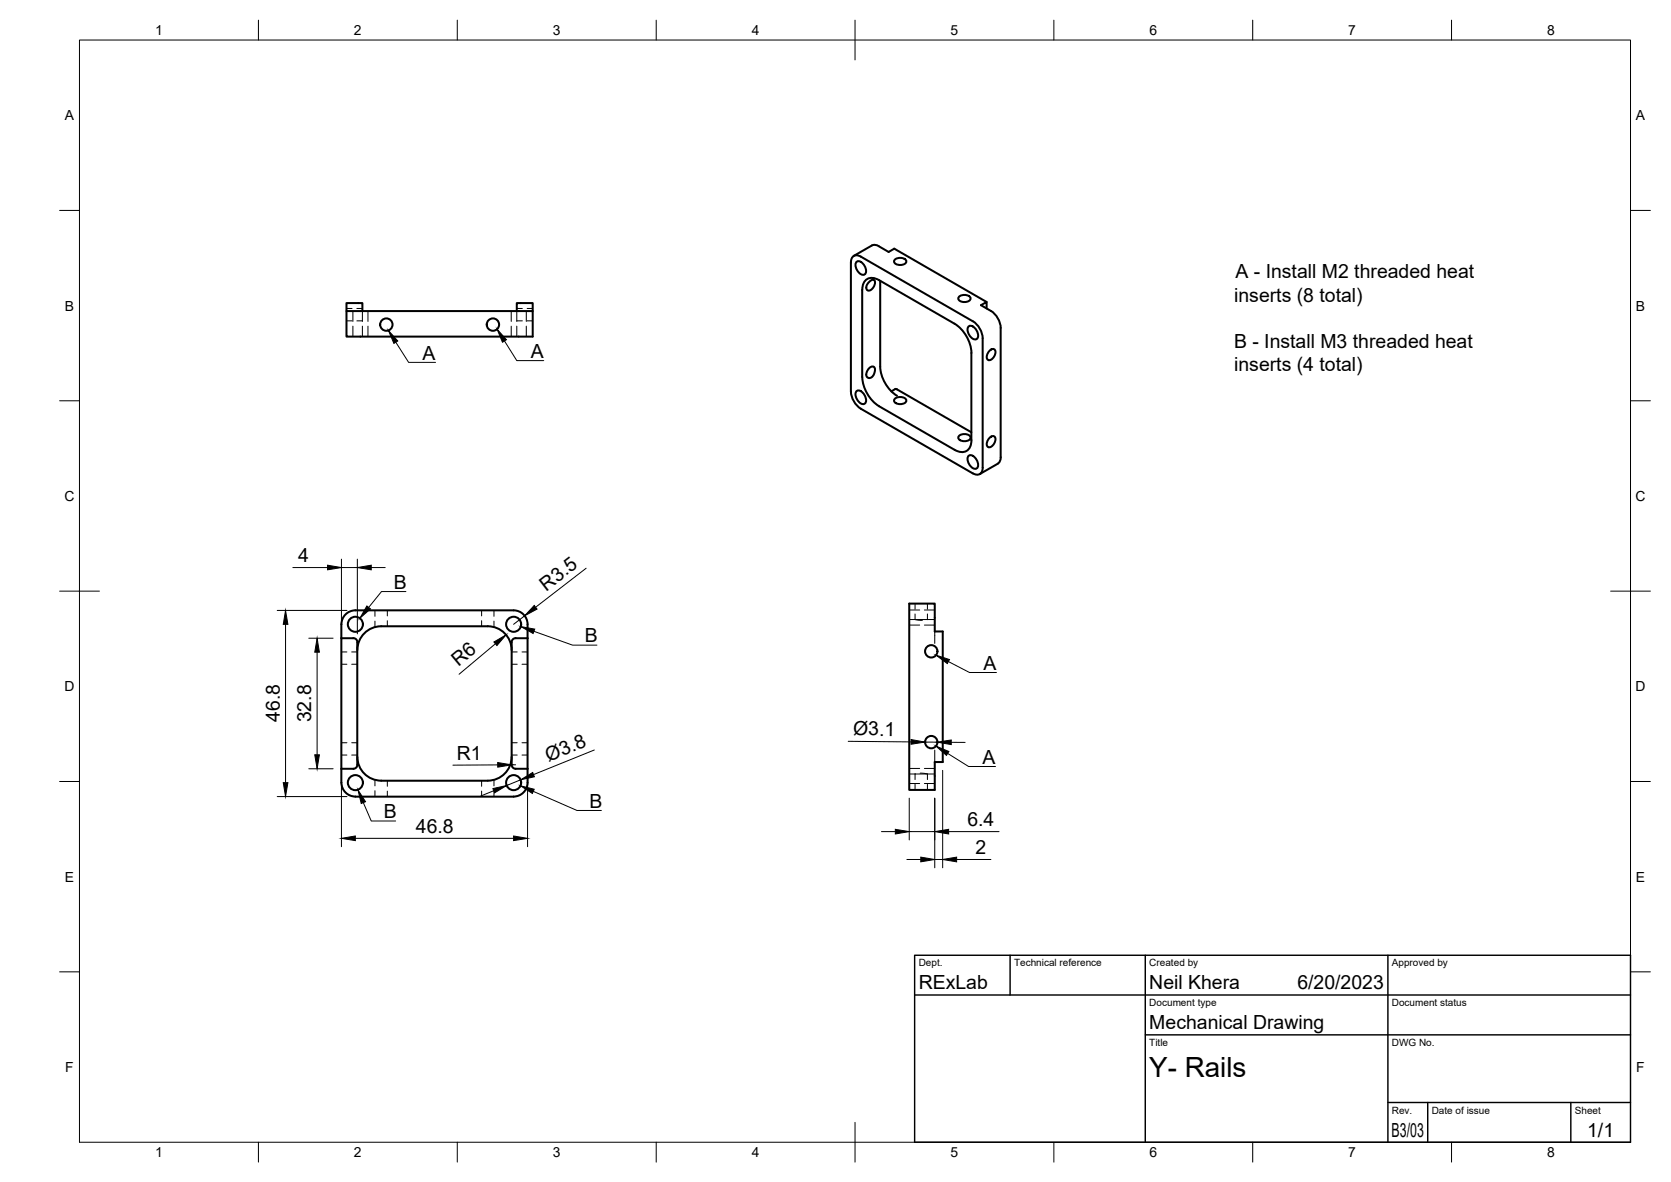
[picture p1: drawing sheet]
<svg xmlns="http://www.w3.org/2000/svg" width="420mm" height="297mm" viewBox="0 0 420 297" stroke-linecap="round" stroke-linejoin="round" font-family="sans-serif">
<!-- layer: Hidden -->
<g fill="none" stroke="#000" stroke-width=".25">
<path d="M87.1 77.5h1.4M88.7 78.2v2.6M89.7 77.5h1.4M91.1 78.2v2.6M92.5 78.2v2.6M128.5 78.2v2.6M129.9 78.2v2.6M129.9 77.5h1.4M132.3 78.2v2.6M132.5 77.5h1.4M87.1 80.6h1.4M88.7 82v2.6"/>
<path d="M89.7 80.6h1.4M91.1 82v2.6M92.5 82v2.6M128.5 82v2.6M129.9 82v2.6M129.9 80.6h1.4M132.3 82v2.6M132.5 80.6h1.4M94.3 153.4v1.5M94.3 156.1v1.5M97.4 153.4v1.4M97.4 156v1.4"/>
<path d="M121.1 153.4v1.4M121.1 156v1.4M124.2 153.4v1.5M124.2 156.1v1.5M228.6 155.7l3.3 .2M228.6 157.1h2.6M228.6 153.3h2.6M230.1 154.3v1.4h3.1v-1.4M230.1 151.7v1.4M232.4 157.1h2.6M232.4 153.3h2.6M233.2 151.7v1.4"/>
<path d="M235 158.7v3M235 155.7h-1.9M85.8 166.9h1.4M85.8 163.8h1.4M88.4 166.9h1.4M88.4 163.8h1.4M128.7 166.9h1.3M128.7 163.8h1.3M131.3 166.9h1.4M131.3 163.8h1.4M85.8 189.7h1.4M85.8 186.7h1.4"/>
<path d="M88.4 189.7h1.4M88.4 186.7h1.4M94.3 196v1.5M94.3 198.7v1.5M97.4 196.2v1.4M97.4 198.8v1.4M121.1 196.2v1.4M121.1 198.8v1.4M124.2 196v1.5M124.2 198.7v1.5M128.7 189.7h1.3M128.7 186.7h1.3"/>
<path d="M131.3 189.7h1.4M131.3 186.7h1.4M228.6 194.5h6.4M228.6 196.9h2.6M228.6 193.1h2.6M230.1 197.1v1.4M230.2 194.5l-.1 1.4M231.4 194.3l1.8 .2v1.4M232.4 196.9h2.6M232.4 193.1h2.6M233.2 197.1v1.4M235 188.5v3"/>
</g>
<!-- layer: Visible -->
<g fill="none" stroke="#000" stroke-width=".51">
<path d="M87.1 78.2v6.4h46.8v-6.4h-46.8v-2h4v2M129.9 78.2v-2h4v2M215.4 65.8a1.69 1.69 0 0 1 2.2 1.4 1.08 1.08 0 0 1 .2 1.2 1.08 1.08 0 0 1-.9 .7 2.5 2.5 0 0 1-1.5-3.3zM218.4 70.9l.9-.6h.3l.3 .2a1.86 1.86 0 0 1-1.6 2.5 .92 .92 0 0 1-.4-1.1zM219.2 61.7l-4.5 2.6M219.2 61.7l.6-.2 .8 .2 2.8 1.6 1.5-.8 23.2 13.4M221 70.4l19 11a9.4 9.4 0 0 1 4.3 7.3M221.1 70.4a2.58 2.58 0 0 0-3-.3 2.58 2.58 0 0 0-1.3 2.8v21.8a9.5 9.5 0 0 0 4.3 7.4M221.3 70.6v21.5M225 65.3a2.02 2.02 0 0 1 2.9 .3 1.34 1.34 0 0 1-1.8 1 .94 .94 0 0 1-1-.3 .94 .94 0 0 1-.1-1zM241.1 74.6a2.02 2.02 0 0 1 2.9 .3 1.34 1.34 0 0 1-1.7 1 .94 .94 0 0 1-1-.3 .94 .94 0 0 1-.2-1zM248.1 77.5v-1.6l-1.4 .8a7.7 7.7 0 0 1 4.4 3.6l.5 2.1v32.5l-.1 .8-.6 .8"/>
<path d="M215.4 98.3a1.69 1.69 0 0 1 2.2 1.4 1.08 1.08 0 0 1 .2 1.2 1.08 1.08 0 0 1-.9 .7 2.5 2.5 0 0 1-1.5-3.3zM220 92.9a.67 .67 0 0 0-.3-.7 .67 .67 0 0 0-.8 0 1.8 1.8 0 0 0-.9 2.5l.4 .3 .9-.3 .5-.8 .2-1M221.3 92.1a9.4 9.4 0 0 0 4.3 7.4M225.6 97.9l18.6 10.7M225.6 97.8h-.5l-1 .5M243.5 82a1.69 1.69 0 0 1 2.3 1.5 1.08 1.08 0 0 1 .2 1.1 1.08 1.08 0 0 1-1 .7 2.5 2.5 0 0 1-1.5-3.3zM244.2 88.7v21.9M247.1 85v32.5a1.51 1.51 0 0 1-.7 1.6 1.51 1.51 0 0 1-1.8-.1M247.1 85a5.5 5.5 0 0 0-2.5-4.3l-28.2-16.2a1.51 1.51 0 0 0-1.7-.2 1.51 1.51 0 0 0-.7 1.6v32.5a5.5 5.5 0 0 0 2.4 4.3l28.2 16.3M248.9 88.1a.8 .8 0 0 1 1.4 0 2.02 2.02 0 0 1-1.7 2.4 1.34 1.34 0 0 1 0-2zM221 102.1l19 10.9a2.58 2.58 0 0 0 3 .3 2.58 2.58 0 0 0 1.3-2.7M225 100.3a2.02 2.02 0 0 1 2.9 .2 1.34 1.34 0 0 1-1.8 1.1 .94 .94 0 0 1-1-.3 .94 .94 0 0 1-.1-1z"/>
<path d="M241.1 109.6a2.02 2.02 0 0 1 2.9 .2 1.34 1.34 0 0 1-1.7 1.1 .94 .94 0 0 1-1-.3 .94 .94 0 0 1-.2-1zM243.5 114.6a1.69 1.69 0 0 1 2.3 1.4 1.08 1.08 0 0 1 .2 1.1 1.08 1.08 0 0 1-1 .7 2.5 2.5 0 0 1-1.5-3.2zM248.9 110a.8 .8 0 0 1 1.4 0 2.02 2.02 0 0 1-1.7 2.4 1.34 1.34 0 0 1 0-2.1zM250.9 116.5l-4.5 2.6M85.8 156.9v39.8M129.1 153.4h-39.7a3.5 3.5 0 0 0-3.5 3.5M129.1 153.4a3.5 3.5 0 0 1 3.6 3.5v39.8a3.5 3.5 0 0 1-3.6 3.5M228.6 151.7h6.4v7h2v32.8h-2v7h-6.4zM85.8 160.4h3a1.01 1.01 0 0 1 1.1 1l-.1 30.8M89.9 163.4a6 6 0 0 1 6-6h26.7a6 6 0 0 1 6.1 6M129.6 160.4h3.1M129.7 160.4a1.01 1.01 0 0 0-1 1v30.8"/>
<path d="M85.9 196.7a3.5 3.5 0 0 0 3.5 3.5h39.7M89.9 190.2a6 6 0 0 0 5.9 6h26.9a6 6 0 0 0 6-6M89.9 192.2a1.01 1.01 0 0 1-1.1 1h-3M128.7 192.2a1.01 1.01 0 0 0 1 1M129.6 193.2h3.1"/>
<circle cx="97.1" cy="81.6" r="1.56"/>
<circle cx="123.9" cy="81.6" r="1.56"/>
<circle cx="89.4" cy="156.9" r="1.89"/>
<circle cx="129.1" cy="156.9" r="1.89"/>
<circle cx="234.2" cy="163.7" r="1.56"/>
<circle cx="89.4" cy="196.7" r="1.89"/>
<circle cx="129.1" cy="196.7" r="1.89"/>
<circle cx="234.2" cy="186.5" r="1.56"/>
</g>
<!-- layer: BORDER -->
<g fill="none" stroke="#000" stroke-width=".25">
<path d="M20 10.1h390v276.9h-390zM65 5.1v5M115 5.1v5M165 5.1v5M215 5.1v10M265 5.1v5M315 5.1v5M365 5.1v5M15 52.9h5M410 52.9h5M15 100.7h5M410 100.7h5"/>
<path d="M15 148.6h10M405 148.6h10M15 196.4h5M410 196.4h5M15 244.2h5M410 244.2h5M65 287v5M115 287v5M165 287v5M215 282.1v9.9M265 287v5M315 287v5"/>
<path d="M365 287v5"/>
</g>
<!-- layer: TITLEBLOCK -->
<path d="M230 240.1h180v46.9h-180zM230 250h180M254 240.1v9.9M288 240.1v46.9M349 240.1v46.9M288 260.1h122M349 277.1h61M359 277.1v9.9M395 277.1v9.9" fill="none" stroke="#000" stroke-width=".36"/>
<!-- layer: Leaders -->
<path d="M97.7 83l2.3 2.7-1 .6zM125 82.7l2.3 2.7-1 .6zM92.2 152.3l1 .7-2.7 2.4zM131 157.5l3.5 .6-.5 1.1zM235.4 164.6l3.3 1.1-.5 1.1zM130.9 197.5l3.4 .8-.4 1.1zM235.3 187.5l3.3 1.4-.6 .9zM90 198.5l1.9 3-1.1 .4z" fill="#000" stroke="#000" stroke-width=".25"/>
<path d="M99.5 86l3.2 5.1h6.8M126.9 85.7l3 4.9h6.8M102.1 148.7h-6.2l-3.2 4M134.3 158.7l9.7 3.4h6.1M238.5 166.3l5.3 2.7h6.7M134.1 198.9l11 4.8h6.1M238.3 189.3l5.2 3.3h6.8M91.4 201.7l1.9 4.6h6.2" fill="none" stroke="#000" stroke-width=".25"/>
<!-- layer: FD_Dimensions -->
<g fill="none" stroke="#000" stroke-width=".25">
<path d="M69.7 153.4h17.5M71.8 156.9v39.8M73.6 142.6h8.8M85.9 140.5v17.8M85.9 142.6h4M89.9 140.5v18.8M93.3 142.6h3.6M131.9 154.8l-2.8 2.1M147.4 142.8l-12.7 9.8M77.6 160.4h6.2M79.7 163.9v25.8M124.6 161.8l-9.2 7.6"/>
<path d="M77.6 193.2h6.2M85.9 195.3v17.5M124.1 198.7l-3.2 1.3M125.1 192.2l-11.2 .1M128.7 192.2h.9M130.9 196l-3.5 1.4M132.7 195.3v17.5M149.4 188.5l-15.2 6.2M213.3 186.3l15.8 .1M232.6 186.5h3.1M237 193.6v24.5M239.2 186.5l3.5 .1"/>
<path d="M69.7 200.2h17.5M89.3 210.7h39.8M221.6 209h3.5M228 216h3.5M228.6 200.6v10.5M228.6 209h6.4M235 200.6v17.5M235 216h2M238.5 209h12.7M240.5 216h8.7"/>
</g>
<g fill="#000" stroke="#000" stroke-width=".25">
<path d="M71.8 153.4l.6 3.5h-1.2zM82.4 142l3.5 .6-3.5 .6zM89.9 142.6l3.4-.6v1.2zM134.3 152.2l.7 .9-3.1 1.7zM79.7 160.4l.6 3.5h-1.2zM124.2 161.3l3.1-1.8-2.4 2.7zM71.2 196.7h1.2l-.6 3.5zM79.1 189.7h1.2l-.6 3.5zM123.9 198.2l3.5-.8-3 1.8zM125.1 191.6l3.6 .6-3.5 .6zM130.9 196l3-1.9 .5 1.1zM229.1 185.9l3.5 .6-3.5 .5z"/>
<path d="M235.7 186.5l3.5-.5v1.1zM85.9 210.7l3.4-.6v1.2zM129.1 210.1l3.6 .6-3.6 .6zM225.1 208.4l3.5 .6-3.5 .6zM231.5 215.4l3.5 .6-3.5 .6zM235 209l3.5-.6v1.2zM237 216l3.5-.6v1.2z"/>
</g>
<text font-size="7" x="289" y="270.6">Y- Rails</text>
<g font-size="4.9">
<text x="310.6" y="69.9">A - Install M2 threaded heat</text>
<text x="310.3" y="75.8">inserts (8 total)</text>
<text x="133.4" y="89.9">A</text>
<text x="310.3" y="87.5">B - Install M3 threaded heat</text>
<text x="106.3" y="90.4">A</text>
<text x="310.3" y="93.4">inserts (4 total)</text>
<text x="75" y="141.2">4</text>
<text x="99.1" y="148">B</text>
<text x="137.4" y="148.7" transform="rotate(-38 137.4 148.7)">R3.5</text>
<text x="147.1" y="161.4">B</text>
<text x="115.3" y="167.7" transform="rotate(-40 115.3 167.7)">R6</text>
<text x="247.3" y="168.3">A</text>
<text x="70.3" y="181.5" transform="rotate(-90 70.3 181.5)">46.8</text>
<text x="78.3" y="181.6" transform="rotate(-90 78.3 181.6)">32.8</text>
<text x="214.5" y="184.8" transform="rotate(1 214.5 184.8)">Ø3.1</text>
<text x="114.9" y="190.9">R1</text>
<text x="137.9" y="191.5" transform="rotate(-22 137.9 191.5)">Ø3.8</text>
<text x="247.1" y="191.9">A</text>
<text x="148.2" y="203">B</text>
<text x="96.5" y="205.6">B</text>
<text x="104.6" y="209.2">46.8</text>
<text x="243.2" y="207.5">6.4</text>
<text x="245.3" y="214.6">2</text>
<text x="231" y="248.5">RExLab</text>
<text x="289" y="248.5">Neil Khera</text>
<text x="326.2" y="248.5">6/20/2023</text>
<text x="289" y="258.6">Mechanical Drawing</text>
<text x="349.9" y="285.7">B3/03</text>
<text x="399.1" y="285.7">1/1</text>
</g>
<g font-size="3.5">
<text x="39" y="8.8">1</text>
<text x="89" y="8.8">2</text>
<text x="139" y="8.8">3</text>
<text x="189" y="8.8">4</text>
<text x="239" y="8.8">5</text>
<text x="289" y="8.8">6</text>
<text x="339" y="8.8">7</text>
<text x="389" y="8.8">8</text>
<text x="16.3" y="30.2">A</text>
<text x="411.3" y="30.2">A</text>
<text x="16.3" y="78">B</text>
<text x="411.3" y="78">B</text>
<text x="16.2" y="125.9">C</text>
<text x="411.2" y="125.9">C</text>
<text x="16.2" y="173.7">D</text>
<text x="411.2" y="173.7">D</text>
<text x="16.3" y="221.6">E</text>
<text x="411.3" y="221.6">E</text>
<text x="16.4" y="269.4">F</text>
<text x="411.4" y="269.4">F</text>
<text x="39" y="290.8">1</text>
<text x="89" y="290.8">2</text>
<text x="139" y="290.8">3</text>
<text x="189" y="290.8">4</text>
<text x="239" y="290.8">5</text>
<text x="289" y="290.8">6</text>
<text x="339" y="290.8">7</text>
<text x="389" y="290.8">8</text>
</g>
<g font-size="2.5">
<text x="231" y="242.9">Dept.</text>
<text x="255" y="242.9">Technical reference</text>
<text x="289" y="242.9">Created by</text>
<text x="350" y="242.9">Approved by</text>
<text x="289" y="252.8">Document type</text>
<text x="350" y="252.8">Document status</text>
<text x="289" y="262.9">Title</text>
<text x="350" y="262.9">DWG No.</text>
<text x="350" y="279.9">Rev.</text>
<text x="360" y="279.9">Date of issue</text>
<text x="396" y="279.9">Sheet</text>
</g>
</svg>
